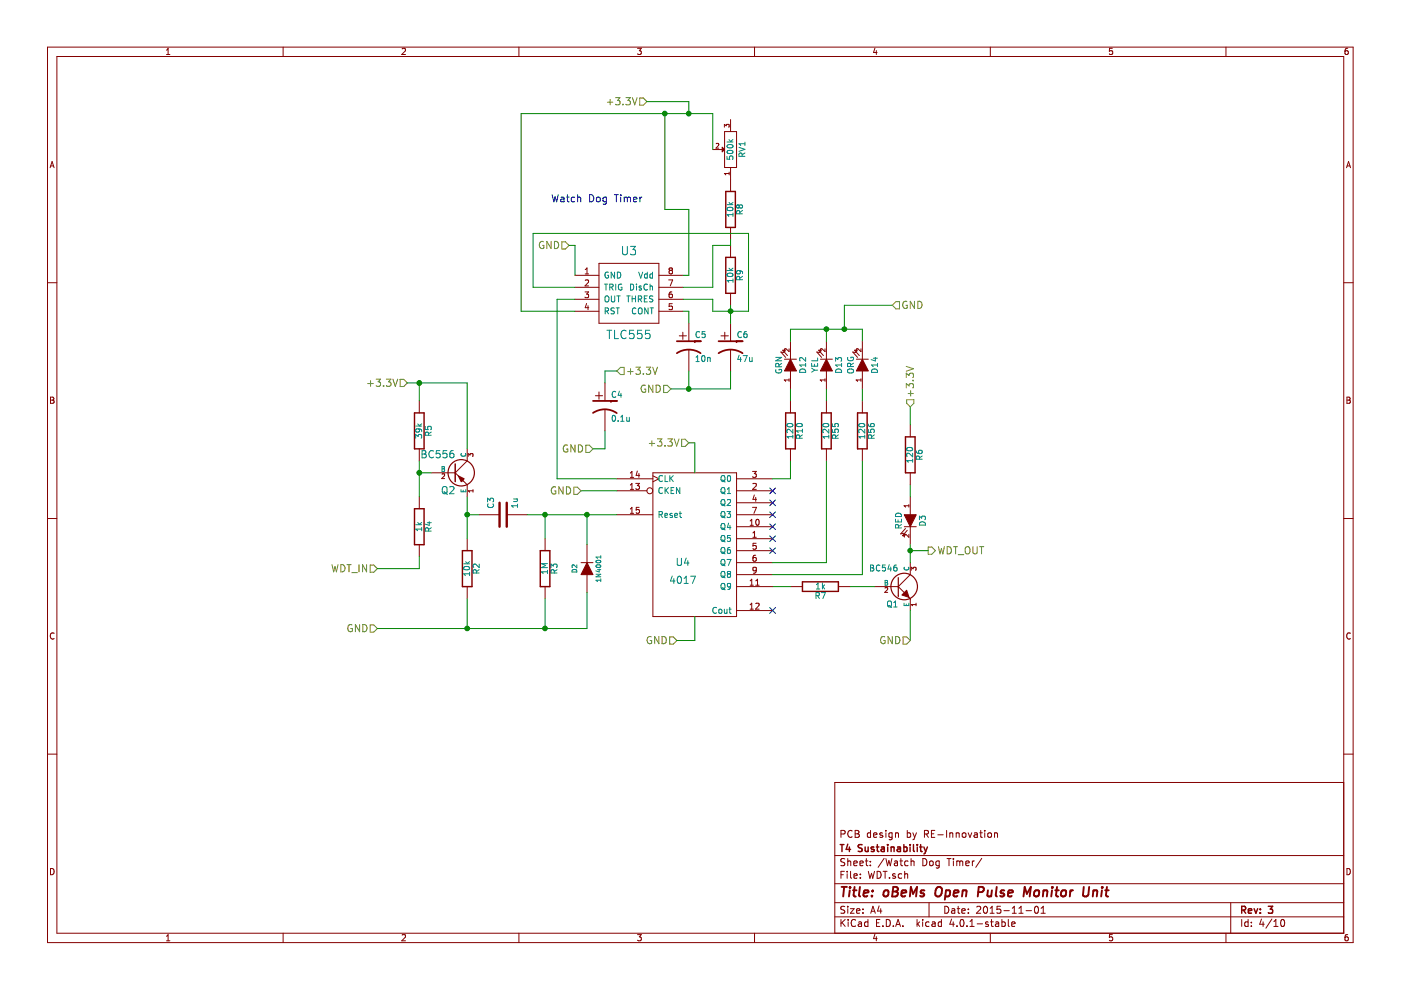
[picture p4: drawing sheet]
EESchema Schematic File Version 2
LIBS:oBeMs_Pulse_PCB-rescue
LIBS:power
LIBS:device
LIBS:transistors
LIBS:conn
LIBS:linear
LIBS:regul
LIBS:74xx
LIBS:cmos4000
LIBS:adc-dac
LIBS:memory
LIBS:xilinx
LIBS:microcontrollers
LIBS:dsp
LIBS:microchip
LIBS:analog_switches
LIBS:motorola
LIBS:texas
LIBS:intel
LIBS:audio
LIBS:interface
LIBS:digital-audio
LIBS:philips
LIBS:display
LIBS:cypress
LIBS:siliconi
LIBS:opto
LIBS:atmel
LIBS:contrib
LIBS:valves
LIBS:oBeMs_Pulse_PCB-cache
LIBS:matts_components
EELAYER 25 0
EELAYER END
$Descr A4 11693 8268
encoding utf-8
Sheet 4 10
Title "oBeMs Open Pulse Monitor Unit"
Date "2015-11-01"
Rev "3"
Comp "T4 Sustainability"
Comment1 "PCB design by RE-Innovation"
Comment2 ""
Comment3 ""
Comment4 ""
$EndDescr
Text Notes 4600 1700 0    60   ~ 0
Watch Dog Timer
$Comp
L TLC555 U3
U 1 1
P 5100 2700
F 0 "U3" H 5250 3300 70  0000 C CNN
F 1 "TLC555" H 5250 2600 70  0000 C CNN
F 2 "REInnovationFootprint:DIP-8__300_ELL" H 5100 2700 60  0001 C CNN
F 3 "" H 5100 2700 60  0000 C CNN
	1    5100 2700
	1    0    0    -1  
$EndComp
$Comp
L C-RESCUE-oBeMs_Pulse_PCB C3
U 1 1
P 4200 4300
F 0 "C3" H 4250 4400 50  0000 L CNN
F 1 "1u" H 4250 4200 50  0000 L CNN
F 2 "matts_components:C1_wide_lg_pad_2" H 4200 4300 60  0001 C CNN
F 3 "" H 4200 4300 60  0000 C CNN
	1    4200 4300
	0    -1   -1   0   
$EndComp
$Comp
L CP1-RESCUE-oBeMs_Pulse_PCB C5
U 1 1
P 5750 2900
F 0 "C5" H 5800 3000 50  0000 L CNN
F 1 "10n" H 5800 2800 50  0000 L CNN
F 2 "matts_components:C1_wide_lg_pad_2" H 5750 2900 60  0001 C CNN
F 3 "" H 5750 2900 60  0000 C CNN
	1    5750 2900
	1    0    0    -1  
$EndComp
$Comp
L DIODE D2
U 1 1
P 4900 4750
F 0 "D2" H 4900 4850 40  0000 C CNN
F 1 "1N4001" H 4900 4650 40  0000 C CNN
F 2 "REInnovationFootprint:TH_Diode_1" H 4900 4750 60  0001 C CNN
F 3 "" H 4900 4750 60  0000 C CNN
	1    4900 4750
	0    -1   -1   0   
$EndComp
$Comp
L R-RESCUE-oBeMs_Pulse_PCB R8
U 1 1
P 6100 1750
F 0 "R8" V 6180 1750 50  0000 C CNN
F 1 "10k" V 6100 1750 50  0000 C CNN
F 2 "REInnovationFootprint:TH_Resistor_1" H 6100 1750 60  0001 C CNN
F 3 "" H 6100 1750 60  0000 C CNN
	1    6100 1750
	1    0    0    -1  
$EndComp
$Comp
L CP1-RESCUE-oBeMs_Pulse_PCB C6
U 1 1
P 6100 2900
F 0 "C6" H 6150 3000 50  0000 L CNN
F 1 "47u" H 6150 2800 50  0000 L CNN
F 2 "REInnovationFootprint:C2V8_VandA" H 6100 2900 60  0001 C CNN
F 3 "" H 6100 2900 60  0000 C CNN
	1    6100 2900
	1    0    0    -1  
$EndComp
$Comp
L CP1-RESCUE-oBeMs_Pulse_PCB C4
U 1 1
P 5050 3400
F 0 "C4" H 5100 3500 50  0000 L CNN
F 1 "0.1u" H 5100 3300 50  0000 L CNN
F 2 "matts_components:C1_wide_lg_pad_2" H 5050 3400 60  0001 C CNN
F 3 "" H 5050 3400 60  0000 C CNN
	1    5050 3400
	1    0    0    -1  
$EndComp
$Comp
L R-RESCUE-oBeMs_Pulse_PCB R3
U 1 1
P 4550 4750
F 0 "R3" V 4630 4750 50  0000 C CNN
F 1 "1M" V 4550 4750 50  0000 C CNN
F 2 "REInnovationFootprint:TH_Resistor_1" H 4550 4750 60  0001 C CNN
F 3 "" H 4550 4750 60  0000 C CNN
	1    4550 4750
	1    0    0    -1  
$EndComp
$Comp
L R-RESCUE-oBeMs_Pulse_PCB R9
U 1 1
P 6100 2300
F 0 "R9" V 6180 2300 50  0000 C CNN
F 1 "10k" V 6100 2300 50  0000 C CNN
F 2 "REInnovationFootprint:TH_Resistor_1" H 6100 2300 60  0001 C CNN
F 3 "" H 6100 2300 60  0000 C CNN
	1    6100 2300
	1    0    0    -1  
$EndComp
$Comp
L R-RESCUE-oBeMs_Pulse_PCB R6
U 1 1
P 7600 3800
F 0 "R6" V 7680 3800 50  0000 C CNN
F 1 "120" V 7600 3800 50  0000 C CNN
F 2 "REInnovationFootprint:TH_Resistor_1" H 7600 3800 60  0001 C CNN
F 3 "" H 7600 3800 60  0000 C CNN
F 4 "Value" H 7600 3800 60  0001 C CNN "Description"
F 5 "Value" H 7600 3800 60  0001 C CNN "Notes"
F 6 "Value" H 7600 3800 60  0001 C CNN "Manufacturer"
F 7 "Value" H 7600 3800 60  0001 C CNN "Manufacturer Part No"
F 8 "Value" H 7600 3800 60  0001 C CNN "Supplier 1"
F 9 "Value" H 7600 3800 60  0001 C CNN "Supplier 1 Part No"
F 10 "Value" H 7600 3800 60  0001 C CNN "Supplier 2"
F 11 "Value" H 7600 3800 60  0001 C CNN "Supplier 2 Part No"
	1    7600 3800
	1    0    0    -1  
$EndComp
$Comp
L LED-RESCUE-oBeMs_Pulse_PCB D3
U 1 1
P 7600 4350
F 0 "D3" H 7600 4450 50  0000 C CNN
F 1 "RED" H 7600 4250 50  0000 C CNN
F 2 "REInnovationFootprint:LED-5MM_larg_pad" H 7600 4350 60  0001 C CNN
F 3 "" H 7600 4350 60  0000 C CNN
	1    7600 4350
	0    1    1    0   
$EndComp
$Comp
L R-RESCUE-oBeMs_Pulse_PCB R4
U 1 1
P 3500 4400
F 0 "R4" V 3580 4400 50  0000 C CNN
F 1 "1k" V 3500 4400 50  0000 C CNN
F 2 "REInnovationFootprint:TH_Resistor_1" H 3500 4400 60  0001 C CNN
F 3 "" H 3500 4400 60  0000 C CNN
	1    3500 4400
	1    0    0    -1  
$EndComp
$Comp
L R-RESCUE-oBeMs_Pulse_PCB R5
U 1 1
P 3500 3600
F 0 "R5" V 3580 3600 50  0000 C CNN
F 1 "39k" V 3500 3600 50  0000 C CNN
F 2 "REInnovationFootprint:TH_Resistor_1" H 3500 3600 60  0001 C CNN
F 3 "" H 3500 3600 60  0000 C CNN
	1    3500 3600
	1    0    0    -1  
$EndComp
$Comp
L NPN Q1
U 1 1
P 7500 4900
F 0 "Q1" H 7500 4750 50  0000 R CNN
F 1 "BC546" H 7500 5050 50  0000 R CNN
F 2 "matts_components:TO92-EBC_large_pad" H 7500 4900 60  0001 C CNN
F 3 "http://docs-europe.electrocomponents.com/webdocs/078e/0900766b8078ea72.pdf" H 7500 4900 60  0001 C CNN
F 4 "NPN. 1A. 80V" H 7500 4900 60  0001 C CNN "Description"
F 5 "~" H 7500 4900 60  0001 C CNN "Notes"
F 6 "ON Semiconductor" H 7500 4900 60  0001 C CNN "Manufacturer"
F 7 "BC639" H 7500 4900 60  0001 C CNN "Manufacturer Part No"
F 8 "RS" H 7500 4900 60  0001 C CNN "Supplier 1"
F 9 "545-2276" H 7500 4900 60  0001 C CNN "Supplier 1 Part No"
F 10 "~" H 7500 4900 60  0001 C CNN "Supplier 2"
F 11 "~" H 7500 4900 60  0001 C CNN "Supplier 2 Part No"
F 12 "~" H 7500 4900 60  0001 C CNN "Cost"
	1    7500 4900
	1    0    0    -1  
$EndComp
$Comp
L R-RESCUE-oBeMs_Pulse_PCB R7
U 1 1
P 6850 4900
F 0 "R7" V 6930 4900 50  0000 C CNN
F 1 "1k" V 6850 4900 50  0000 C CNN
F 2 "REInnovationFootprint:TH_Resistor_1" H 6850 4900 60  0001 C CNN
F 3 "" H 6850 4900 60  0000 C CNN
	1    6850 4900
	0    1    1    0   
$EndComp
Wire Wire Line
	4350 950  5950 950 
Wire Wire Line
	5550 950  5550 1750
Wire Wire Line
	6100 2550 6100 2700
Wire Wire Line
	5700 2500 5950 2500
Wire Wire Line
	5700 2400 5950 2400
Wire Wire Line
	5750 2700 5750 2600
Wire Wire Line
	5750 2600 5700 2600
Wire Wire Line
	6100 3100 6100 3250
Wire Wire Line
	5750 3100 5750 3250
Wire Wire Line
	4450 2400 4800 2400
Wire Wire Line
	6100 2050 6100 2000
Wire Wire Line
	6100 2050 5950 2050
Wire Wire Line
	5950 2050 5950 2400
Wire Wire Line
	5950 2500 5950 2600
Connection ~ 6100 2600
Wire Wire Line
	5750 2300 5700 2300
Wire Wire Line
	4650 2500 4800 2500
Wire Wire Line
	7600 4150 7600 4050
Wire Wire Line
	7600 3550 7600 3400
Wire Wire Line
	4450 2400 4450 1950
Wire Wire Line
	4450 1950 6250 1950
Wire Wire Line
	6250 1950 6250 2600
Wire Wire Line
	7600 5100 7600 5350
Text HLabel 3400 3200 0    60   Input ~ 0
+3.3V
Text HLabel 5400 850  0    60   Input ~ 0
+3.3V
Wire Wire Line
	4800 2600 4350 2600
Wire Wire Line
	5400 850  5750 850 
Wire Wire Line
	5750 850  5750 950 
Connection ~ 5750 950 
Text HLabel 3150 5250 0    60   Input ~ 0
GND
Text HLabel 3150 4750 0    60   Input ~ 0
WDT_IN
Text HLabel 7750 4600 2    60   Output ~ 0
WDT_OUT
$Comp
L POT RV1
U 1 1
P 6100 1250
F 0 "RV1" H 6100 1150 50  0000 C CNN
F 1 "500k" H 6100 1250 50  0000 C CNN
F 2 "matts_components:RV_various_lg_pad" H 6100 1250 60  0001 C CNN
F 3 "" H 6100 1250 60  0000 C CNN
	1    6100 1250
	0    -1   -1   0   
$EndComp
Wire Wire Line
	5950 950  5950 1250
Wire Wire Line
	5550 1750 5750 1750
Wire Wire Line
	5750 1750 5750 2300
Wire Wire Line
	5150 4000 4650 4000
Wire Wire Line
	4650 4000 4650 2500
Wire Wire Line
	7300 4900 7100 4900
Wire Wire Line
	6600 4900 6450 4900
$Comp
L 4017 U4
U 1 1
P 5800 4550
F 0 "U4" H 5700 4400 60  0000 C CNN
F 1 "4017" H 5700 4250 60  0000 C CNN
F 2 "REInnovationFootprint:DIP-16__300_ELL_lg_pad" H 5800 4550 60  0001 C CNN
F 3 "" H 5800 4550 60  0000 C CNN
	1    5800 4550
	1    0    0    -1  
$EndComp
Text HLabel 5750 3700 0    60   Input ~ 0
+3.3V
Wire Wire Line
	5750 3700 5800 3700
Wire Wire Line
	5800 3700 5800 3950
Wire Wire Line
	5800 5150 5800 5350
Text HLabel 5150 3100 2    60   Input ~ 0
+3.3V
Wire Wire Line
	5050 3600 5050 3750
Wire Wire Line
	5050 3200 5050 3100
Wire Wire Line
	5050 3100 5150 3100
Text HLabel 7600 3400 1    60   Input ~ 0
+3.3V
$Comp
L R-RESCUE-oBeMs_Pulse_PCB R10
U 1 1
P 6600 3600
F 0 "R10" V 6680 3600 50  0000 C CNN
F 1 "120" V 6600 3600 50  0000 C CNN
F 2 "REInnovationFootprint:TH_Resistor_1" H 6600 3600 60  0001 C CNN
F 3 "" H 6600 3600 60  0000 C CNN
F 4 "Value" H 6600 3600 60  0001 C CNN "Description"
F 5 "Value" H 6600 3600 60  0001 C CNN "Notes"
F 6 "Value" H 6600 3600 60  0001 C CNN "Manufacturer"
F 7 "Value" H 6600 3600 60  0001 C CNN "Manufacturer Part No"
F 8 "Value" H 6600 3600 60  0001 C CNN "Supplier 1"
F 9 "Value" H 6600 3600 60  0001 C CNN "Supplier 1 Part No"
F 10 "Value" H 6600 3600 60  0001 C CNN "Supplier 2"
F 11 "Value" H 6600 3600 60  0001 C CNN "Supplier 2 Part No"
	1    6600 3600
	1    0    0    1   
$EndComp
$Comp
L LED-RESCUE-oBeMs_Pulse_PCB D12
U 1 1
P 6600 3050
F 0 "D12" H 6600 3150 50  0000 C CNN
F 1 "GRN" H 6600 2950 50  0000 C CNN
F 2 "REInnovationFootprint:LED-5MM_larg_pad" H 6600 3050 60  0001 C CNN
F 3 "" H 6600 3050 60  0000 C CNN
	1    6600 3050
	0    1    -1   0   
$EndComp
Wire Wire Line
	6600 3250 6600 3350
Wire Wire Line
	6600 3850 6600 4000
Wire Wire Line
	4850 4100 5150 4100
$Comp
L PNP Q2
U 1 1
P 3800 3950
F 0 "Q2" H 3800 3800 60  0000 R CNN
F 1 "BC556" H 3800 4100 60  0000 R CNN
F 2 "matts_components:TO92-PNP_large_pad" H 3800 3950 60  0001 C CNN
F 3 "" H 3800 3950 60  0000 C CNN
	1    3800 3950
	1    0    0    -1  
$EndComp
Wire Wire Line
	5150 4300 4400 4300
Wire Wire Line
	7600 4700 7600 4550
Wire Wire Line
	7600 4600 7750 4600
Connection ~ 7600 4600
$Comp
L R-RESCUE-oBeMs_Pulse_PCB R55
U 1 1
P 6900 3600
F 0 "R55" V 6980 3600 50  0000 C CNN
F 1 "120" V 6900 3600 50  0000 C CNN
F 2 "REInnovationFootprint:TH_Resistor_1" H 6900 3600 60  0001 C CNN
F 3 "" H 6900 3600 60  0000 C CNN
F 4 "Value" H 6900 3600 60  0001 C CNN "Description"
F 5 "Value" H 6900 3600 60  0001 C CNN "Notes"
F 6 "Value" H 6900 3600 60  0001 C CNN "Manufacturer"
F 7 "Value" H 6900 3600 60  0001 C CNN "Manufacturer Part No"
F 8 "Value" H 6900 3600 60  0001 C CNN "Supplier 1"
F 9 "Value" H 6900 3600 60  0001 C CNN "Supplier 1 Part No"
F 10 "Value" H 6900 3600 60  0001 C CNN "Supplier 2"
F 11 "Value" H 6900 3600 60  0001 C CNN "Supplier 2 Part No"
	1    6900 3600
	1    0    0    1   
$EndComp
$Comp
L LED-RESCUE-oBeMs_Pulse_PCB D13
U 1 1
P 6900 3050
F 0 "D13" H 6900 3150 50  0000 C CNN
F 1 "YEL" H 6900 2950 50  0000 C CNN
F 2 "REInnovationFootprint:LED-5MM_larg_pad" H 6900 3050 60  0001 C CNN
F 3 "" H 6900 3050 60  0000 C CNN
F 4 "Value" H 6900 3050 60  0001 C CNN "Description"
F 5 "Value" H 6900 3050 60  0001 C CNN "Notes"
F 6 "Value" H 6900 3050 60  0001 C CNN "Manufacturer"
F 7 "Value" H 6900 3050 60  0001 C CNN "Manufacturer Part No"
F 8 "Value" H 6900 3050 60  0001 C CNN "Supplier 1"
F 9 "Value" H 6900 3050 60  0001 C CNN "Supplier 1 Part No"
F 10 "Value" H 6900 3050 60  0001 C CNN "Supplier 2"
F 11 "Value" H 6900 3050 60  0001 C CNN "Supplier 2 Part No"
	1    6900 3050
	0    1    -1   0   
$EndComp
Wire Wire Line
	6900 3250 6900 3350
Wire Wire Line
	6900 3850 6900 4700
$Comp
L R-RESCUE-oBeMs_Pulse_PCB R56
U 1 1
P 7200 3600
F 0 "R56" V 7280 3600 50  0000 C CNN
F 1 "120" V 7200 3600 50  0000 C CNN
F 2 "REInnovationFootprint:TH_Resistor_1" H 7200 3600 60  0001 C CNN
F 3 "" H 7200 3600 60  0000 C CNN
F 4 "Value" H 7200 3600 60  0001 C CNN "Description"
F 5 "Value" H 7200 3600 60  0001 C CNN "Notes"
F 6 "Value" H 7200 3600 60  0001 C CNN "Manufacturer"
F 7 "Value" H 7200 3600 60  0001 C CNN "Manufacturer Part No"
F 8 "Value" H 7200 3600 60  0001 C CNN "Supplier 1"
F 9 "Value" H 7200 3600 60  0001 C CNN "Supplier 1 Part No"
F 10 "Value" H 7200 3600 60  0001 C CNN "Supplier 2"
F 11 "Value" H 7200 3600 60  0001 C CNN "Supplier 2 Part No"
	1    7200 3600
	1    0    0    1   
$EndComp
$Comp
L LED-RESCUE-oBeMs_Pulse_PCB D14
U 1 1
P 7200 3050
F 0 "D14" H 7200 3150 50  0000 C CNN
F 1 "ORG" H 7200 2950 50  0000 C CNN
F 2 "REInnovationFootprint:LED-5MM_larg_pad" H 7200 3050 60  0001 C CNN
F 3 "" H 7200 3050 60  0000 C CNN
	1    7200 3050
	0    1    -1   0   
$EndComp
Wire Wire Line
	7200 3250 7200 3350
Wire Wire Line
	7200 3850 7200 4800
Wire Wire Line
	6600 4000 6450 4000
Wire Wire Line
	7200 4800 6450 4800
Wire Wire Line
	6900 4700 6450 4700
Wire Wire Line
	6600 2850 6600 2750
Wire Wire Line
	6600 2750 7200 2750
Wire Wire Line
	7200 2750 7200 2850
Wire Wire Line
	6900 2850 6900 2750
Connection ~ 6900 2750
Wire Wire Line
	7050 2550 7450 2550
Wire Wire Line
	7050 2550 7050 2750
Connection ~ 7050 2750
Wire Wire Line
	6250 2600 5950 2600
Wire Wire Line
	4350 2600 4350 950 
Connection ~ 5550 950 
$Comp
L R-RESCUE-oBeMs_Pulse_PCB R2
U 1 1
P 3900 4750
F 0 "R2" V 3980 4750 50  0000 C CNN
F 1 "10k" V 3900 4750 50  0000 C CNN
F 2 "REInnovationFootprint:TH_Resistor_1" H 3900 4750 60  0001 C CNN
F 3 "" H 3900 4750 60  0000 C CNN
	1    3900 4750
	1    0    0    -1  
$EndComp
Wire Wire Line
	3150 5250 4900 5250
Wire Wire Line
	4900 5250 4900 4950
Wire Wire Line
	4550 5000 4550 5250
Connection ~ 4550 5250
Wire Wire Line
	3900 5000 3900 5250
Connection ~ 3900 5250
Text HLabel 5650 5350 0    60   Input ~ 0
GND
Text HLabel 7600 5350 0    60   Input ~ 0
GND
Text HLabel 4850 4100 0    60   Input ~ 0
GND
Wire Wire Line
	4900 4550 4900 4300
Connection ~ 4900 4300
Wire Wire Line
	4550 4500 4550 4300
Connection ~ 4550 4300
Wire Wire Line
	3900 4500 3900 4150
Wire Wire Line
	4000 4300 3900 4300
Connection ~ 3900 4300
Wire Wire Line
	3150 4750 3500 4750
Wire Wire Line
	3500 4750 3500 4650
Wire Wire Line
	3500 3850 3500 4150
Wire Wire Line
	3400 3200 3900 3200
Wire Wire Line
	3900 3200 3900 3750
Wire Wire Line
	3500 3350 3500 3200
Connection ~ 3500 3200
Wire Wire Line
	3600 3950 3500 3950
Connection ~ 3500 3950
Wire Wire Line
	5800 5350 5650 5350
Text HLabel 4950 3750 0    60   Input ~ 0
GND
Text HLabel 4750 2050 0    60   Input ~ 0
GND
Text HLabel 5600 3250 0    60   Input ~ 0
GND
Text HLabel 7450 2550 2    60   Input ~ 0
GND
Wire Wire Line
	6100 3250 5600 3250
Connection ~ 5750 3250
Wire Wire Line
	5050 3750 4950 3750
Wire Wire Line
	4750 2050 4800 2050
Wire Wire Line
	4800 2050 4800 2300
NoConn ~ 6450 5100
NoConn ~ 6450 4600
NoConn ~ 6450 4500
NoConn ~ 6450 4400
NoConn ~ 6450 4300
NoConn ~ 6450 4200
NoConn ~ 6450 4100
$EndSCHEMATC
